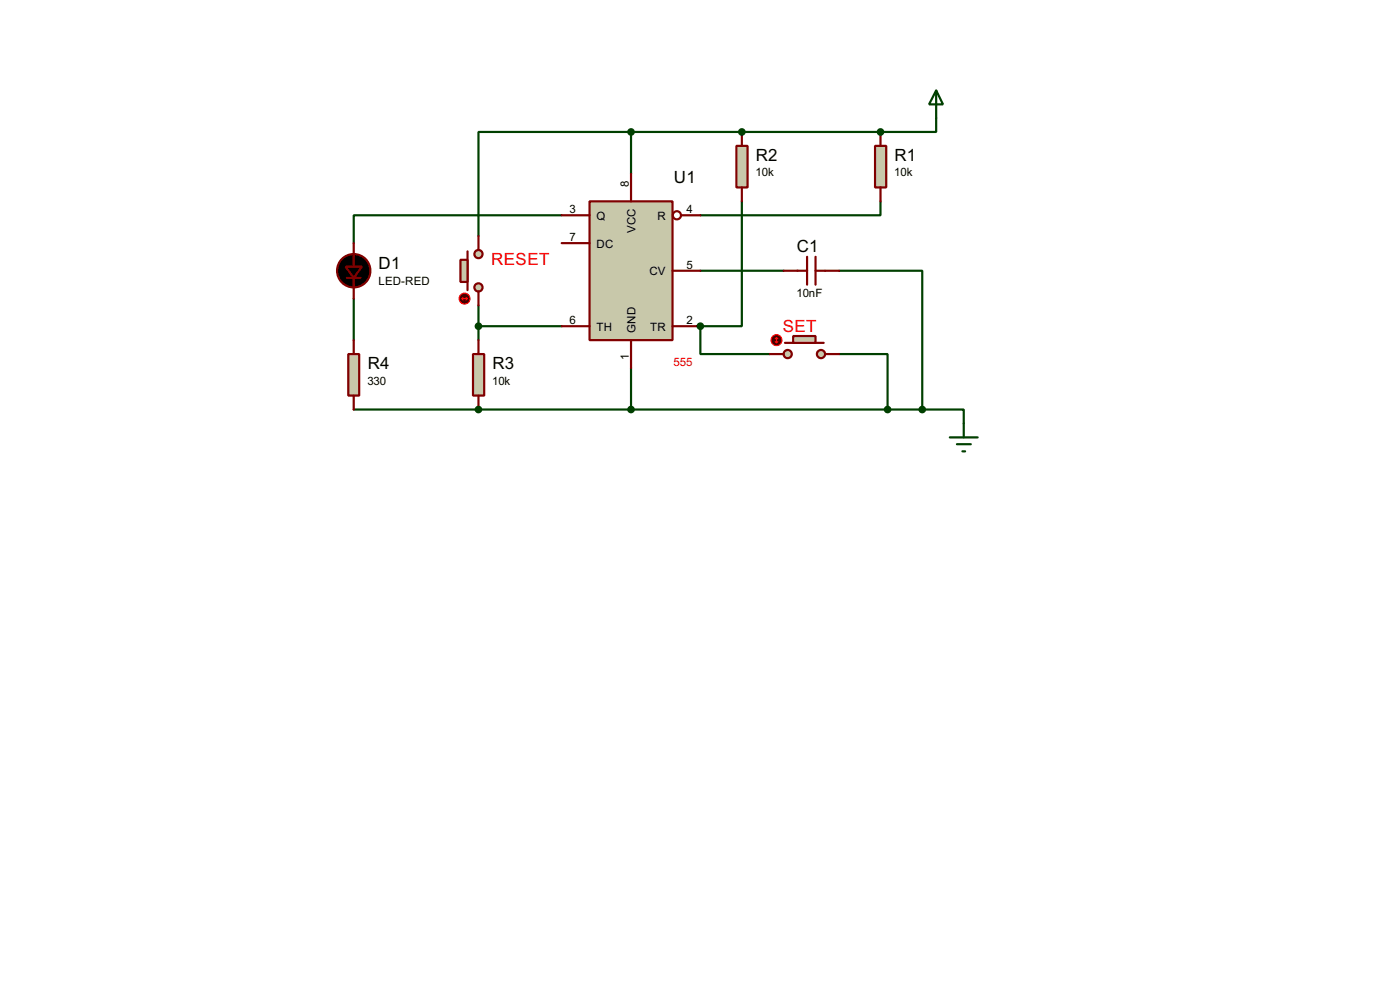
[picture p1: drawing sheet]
<svg xmlns="http://www.w3.org/2000/svg" width="256mm" height="180mm" viewBox="0 0 256 180" stroke-linecap="round" stroke-linejoin="round" font-family="sans-serif">
<path d="M102.9 39.4h-38.1v5.1M115.6 31.8v-7.6h-27.9v19M161.3 36.9v2.5h-33M64.8 54.7v7.6M87.7 55.9v6.4M87.7 59.7h15.2" fill="none" stroke="#004000" stroke-width=".4"/>
<circle cx="87.7" cy="75" r=".2" fill="#004000"/>
<path d="M128.3 59.7v5.1h12.7M128.3 49.6h15.3M153.7 49.6h15.3v25.4h-104.2M115.6 67.4v7.6M153.7 64.8h8.9v10.2" fill="none" stroke="#004000" stroke-width=".4"/>
<circle cx="128.3" cy="59.7" r=".2" fill="#004000"/>
<path d="M115.6 24.2h20.3M135.9 36.9v22.8h-7.6" fill="none" stroke="#004000" stroke-width=".4"/>
<circle cx="135.9" cy="24.2" r=".2" fill="#004000"/>
<path d="M135.9 24.2h25.4" fill="none" stroke="#004000" stroke-width=".4"/>
<circle cx="161.3" cy="24.2" r=".2" fill="#004000"/>
<path d="M171.5 21.6v2.6h-10.2M169 75h7.6v2.5" fill="none" stroke="#004000" stroke-width=".4"/>
<path d="M108 36.9h15.2v25.4h-15.2z" fill="#c8c8aa" stroke="#800000" stroke-width=".4"/>
<g fill="none" stroke="#800000" stroke-width=".4">
<path d="M102.9 39.4h5.1M115.6 31.8v5.1M124.8 39.4h3.5M102.9 44.5h5.1M102.9 59.7h5.1M123.2 59.7h5.1M123.2 49.6h5.1M115.6 62.3v5.1"/>
<circle cx="124" cy="39.4" r=".75"/>
</g>
<g fill="#c8c8aa" stroke="#800000" stroke-width=".4">
<circle cx="87.6" cy="52.6" r=".75"/>
<circle cx="87.6" cy="46.5" r=".75"/>
</g>
<path d="M85.7 46v7.1" fill="none" stroke="#800000" stroke-width=".4"/>
<path d="M84.4 47.6h1.3v4h-1.3z" fill="#c8c8aa" stroke="#800000" stroke-width=".4"/>
<path d="M87.7 43.2v2.6M87.7 53.4v2.5" fill="none" stroke="#800000" stroke-width=".4"/>
<circle cx="85.1" cy="54.7" r="1" fill="#400000" stroke="#f00" stroke-width=".2"/>
<path d="M84.6 54.7h1.1M84.6 54.7l.3 .2M84.9 54.4l-.3 .3M85.4 54.4l.3 .3M85.7 54.7l-.3 .2" fill="none" stroke="#f00" stroke-width=".2"/>
<circle cx="115.6" cy="24.2" r=".5" fill="#004000" stroke="#004000" stroke-width=".4"/>
<path d="M160.3 26.7h2.1v7.6h-2.1z" fill="#c8c8aa" stroke="#800000" stroke-width=".4"/>
<path d="M161.3 24.2v2.5M161.3 34.3v2.6" fill="none" stroke="#800000" stroke-width=".4"/>
<path d="M134.9 26.7h2.1v7.6h-2.1z" fill="#c8c8aa" stroke="#800000" stroke-width=".4"/>
<path d="M135.9 24.2v2.5M135.9 34.3v2.6" fill="none" stroke="#800000" stroke-width=".4"/>
<path d="M86.7 64.8h2v7.6h-2z" fill="#c8c8aa" stroke="#800000" stroke-width=".4"/>
<path d="M87.7 62.3v2.5M87.7 72.4v2.6" fill="none" stroke="#800000" stroke-width=".4"/>
<path d="M63.8 64.8h2v7.6h-2z" fill="#c8c8aa" stroke="#800000" stroke-width=".4"/>
<path d="M63.6 50.9h2.5M64.8 44.5v4.3M64.8 50.9v3.8M64.8 62.3v2.5M64.8 72.4v2.6" fill="none" stroke="#800000" stroke-width=".4"/>
<g fill="#004000" stroke="#004000" stroke-width=".4">
<circle cx="87.6" cy="59.7" r=".5"/>
<circle cx="87.6" cy="75" r=".5"/>
</g>
<g fill="#000" stroke="#800000" stroke-width=".4">
<path d="M63.3 48.8h3l-1.5 2.1z"/>
<circle cx="64.8" cy="49.6" r="3.1"/>
</g>
<g fill="#c8c8aa" stroke="#800000" stroke-width=".4">
<circle cx="144.3" cy="64.8" r=".75"/>
<circle cx="150.4" cy="64.8" r=".75"/>
</g>
<path d="M143.8 62.8h7.1" fill="none" stroke="#800000" stroke-width=".4"/>
<path d="M145.3 61.5h4.1v1.3h-4.1z" fill="#c8c8aa" stroke="#800000" stroke-width=".4"/>
<path d="M141 64.8h2.6M151.2 64.8h2.5" fill="none" stroke="#800000" stroke-width=".4"/>
<circle cx="142.2" cy="62.3" r="1" fill="#400000" stroke="#f00" stroke-width=".2"/>
<path d="M142 62.5l.3 .3M142.3 61.8v1M142.3 61.8l.2 .2M142.3 61.8l-.3 .2M142.5 62.5l-.2 .3" fill="none" stroke="#f00" stroke-width=".2"/>
<g fill="#004000" stroke="#004000" stroke-width=".4">
<circle cx="115.6" cy="75" r=".5"/>
<circle cx="162.6" cy="75" r=".5"/>
<circle cx="168.9" cy="75" r=".5"/>
<circle cx="128.3" cy="59.7" r=".5"/>
<circle cx="135.9" cy="24.2" r=".5"/>
<circle cx="161.3" cy="24.2" r=".5"/>
</g>
<path d="M143.6 49.6h4.3M147.9 47v5.1M149.4 47v5.1M149.4 49.6h4.3" fill="none" stroke="#800000" stroke-width=".4"/>
<path d="M171.5 16.6l1.3 2.5h-2.6zM171.5 16.6v5M176.6 77.5v2.6M174 80.1h5.1M175.3 81.3h2.6M176.3 82.6h.5" fill="none" stroke="#004000" stroke-width=".4"/>
<g font-size="3.5">
<text x="138.5" y="29.4">R2</text>
<text x="163.9" y="29.4">R1</text>
<text x="123.5" y="33.5">U1</text>
<text x="146" y="46.2">C1</text>
<text x="69.4" y="49.2">D1</text>
<text x="67.4" y="67.5">R4</text>
<text x="90.2" y="67.5">R3</text>
</g>
<g font-size="3.5" fill="#f00">
<text x="90" y="48.5">RESET</text>
<text x="143.4" y="60.7">SET</text>
</g>
<g font-size="2.4">
<text x="115.2" y="34.3" transform="rotate(-90 115.2 34.3)">8</text>
<text x="138.4" y="32.3">10k</text>
<text x="163.8" y="32.3">10k</text>
<text x="104.3" y="39">3</text>
<text x="109.3" y="40.2">Q</text>
<text x="120.4" y="40.2">R</text>
<text x="125.8" y="39">4</text>
<text x="104.3" y="44.1">7</text>
<text x="109.3" y="45.3">DC</text>
<text x="116.4" y="42.7" transform="rotate(-90 116.4 42.7)">VCC</text>
<text x="69.3" y="52.1">LED-RED</text>
<text x="119" y="50.4">CV</text>
<text x="125.8" y="49.2">5</text>
<text x="104.3" y="59.3">6</text>
<text x="125.8" y="59.3">2</text>
<text x="145.9" y="54.3">10nF</text>
<text x="109.3" y="60.5">TH</text>
<text x="115.2" y="66" transform="rotate(-90 115.2 66)">1</text>
<text x="116.4" y="61" transform="rotate(-90 116.4 61)">GND</text>
<text x="119.1" y="60.5">TR</text>
<text x="67.3" y="70.4">330</text>
<text x="90.2" y="70.4">10k</text>
</g>
<text font-size="2.4" fill="#f00" x="123.4" y="67">555</text>
</svg>
